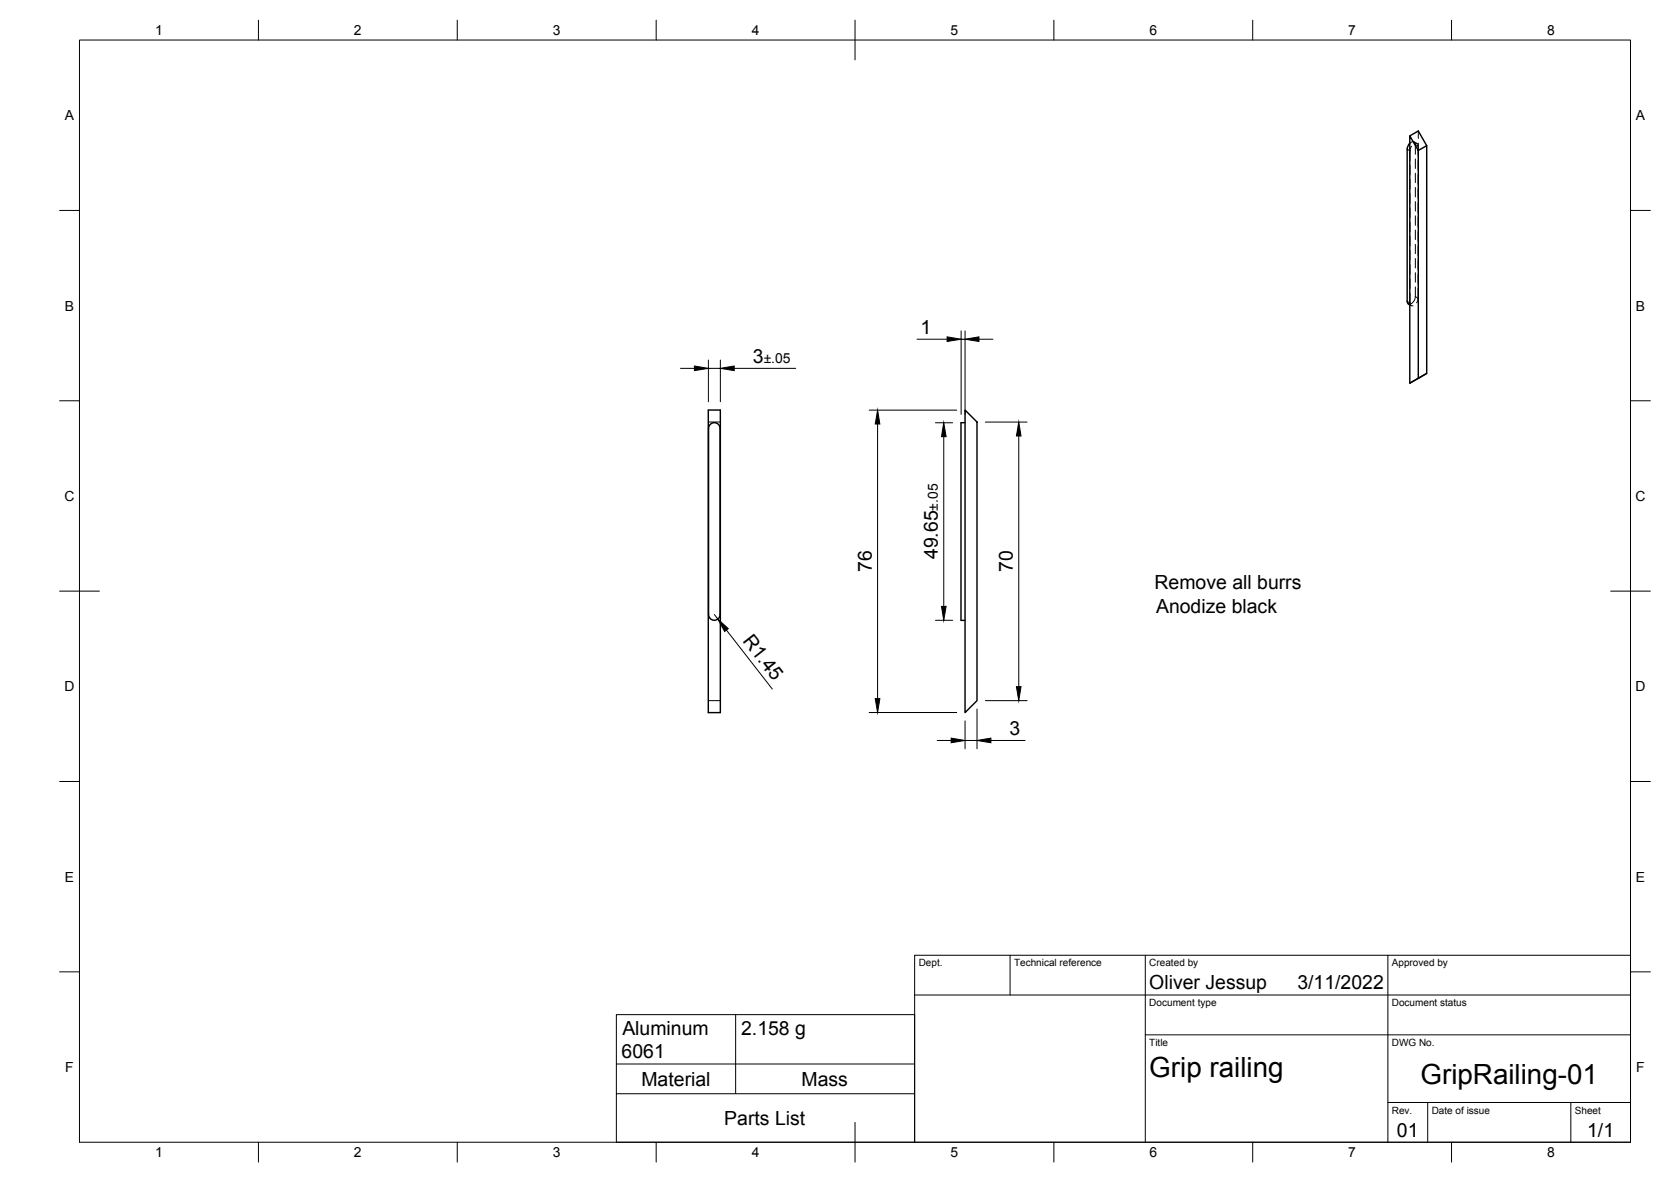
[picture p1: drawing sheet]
<svg xmlns="http://www.w3.org/2000/svg" width="420mm" height="297mm" viewBox="0 0 420 297" stroke-linecap="round" stroke-linejoin="round" font-family="sans-serif">
<!-- layer: Visible -->
<path d="M354.5 34.1l2.1-1.2 2.1 3.7v57.2l-2.1 1.3M354.5 34.1l2.1 3.7v57.3l-2.1 1.2zM354.5 36l-.5 .7-.2 .8v38.2M358.7 36.6l-2.1 1.2M353.8 75.7l.3 .7M354.1 76.4l.4 .2M358.7 93.8l-4.2 2.5M178.1 103h3v76.1h-3zM178.4 106.8a1.45 1.45 0 0 1 1.7-.5 1.45 1.45 0 0 1 1 1.4v46.7a1.45 1.45 0 0 1-1.5 1.5 1.45 1.45 0 0 1-1.4-1.5v-46.7zM242.7 106.2h-1.1v49.7h1.1M242.7 103l3 3.1v70l-3 3z" fill="none" stroke="#000" stroke-width=".36"/>
<!-- layer: Hidden -->
<g fill="none" stroke="#000" stroke-width=".25">
<path d="M354.5 36a.73 .73 0 0 1 .8-.4 .73 .73 0 0 1 .6 .7v2.5M354.9 36.8l-.4 .9v2.7M355.6 35.7l.7 .4M355.8 36l.5 .1 .2 .2 .1 2.9M355.9 39.9v2.4M356.6 32.9v1.9M356.6 36v1.8M354.5 41.5v2.4M354.5 45.1v2.4M354.5 48.7v2.4M354.5 52.3v2.3M354.5 55.8v2.4"/>
<path d="M354.5 59.4v2.4M355.9 43.5v2.4M355.9 47.1v2.4M355.9 50.7v2.4M355.9 54.2v2.4M355.9 57.8v2.4M356.6 40.4v2.3M356.6 43.9v2.4M356.6 47.5v2.4M356.6 51.1v2.4M356.6 54.7v2.3M356.6 58.2v2.4"/>
<path d="M354.5 76.6l.3 .2M354.5 73.7v2.4a.6 .6 0 0 0 .8 .7M354.5 63v2.3M354.5 66.6v2.3M354.5 70.1v2.4M355.9 72.1v2.4a1.76 1.76 0 0 1-1.8 1.9M355.9 61.4v2.4M355.9 65v2.3M355.9 68.5v2.4M356.6 72.5v2.7l-.4 .9M356.6 61.8v2.4M356.6 65.4v2.3"/>
<path d="M356.6 68.9v2.4M356.6 95.1h.1M178.1 106.1h3M178.1 176.1h3"/>
</g>
<!-- layer: Hidden Narrow -->
<path d="M354.5 37.9h.1M355.9 36.3l.7 .4M354.5 76.1h.1M355.9 74.5l.7 .5" fill="none" stroke="#000" stroke-width=".25"/>
<!-- layer: Visible Narrow -->
<path d="M353.8 37.5l.7 .4M353.8 75.7l.7 .4" fill="none" stroke="#000" stroke-width=".25"/>
<!-- layer: BORDER -->
<g fill="none" stroke="#000" stroke-width=".25">
<path d="M20 10.1h390v276.9h-390zM65 5.1v5M115 5.1v5M165 5.1v5M215 5.1v10M265 5.1v5M315 5.1v5M365 5.1v5M15 52.9h5M410 52.9h5M15 100.7h5M410 100.7h5"/>
<path d="M15 148.6h10M405 148.6h10M15 196.4h5M410 196.4h5M15 244.2h5M410 244.2h5M65 287v5M115 287v5M165 287v5M215 282.1v9.9M265 287v5M315 287v5"/>
<path d="M365 287v5"/>
</g>
<!-- layer: TITLEBLOCK -->
<path d="M230 240.1h180v46.9h-180zM230 250h180M254 240.1v9.9M288 240.1v46.9M349 240.1v46.9M288 260.1h122M349 277.1h61M359 277.1v9.9M395 277.1v9.9" fill="none" stroke="#000" stroke-width=".25"/>
<!-- layer: FD_Dimensions -->
<g fill="none" stroke="#000" stroke-width=".25">
<path d="M171.1 92.6h3.5M178.1 90.5v10.5M178.1 92.6h3M181.1 90.5v10.5M184.6 92.6h15.5M230.6 85.2h7.5M241.7 83.1v21M241.7 85.2h1M242.7 83.1v21M246.1 85.2h3.6M218.5 103.1h22.1M220.7 106.6v69"/>
<path d="M235.2 106.2h4.3M237.3 109.7v42.7M247.8 106.1h10.5M256.2 109.6v63M179.6 154.4l.9 1.2M182.6 158.3l11.6 14.9M235.2 155.9h4.3M218.5 179.1h22.1M245.7 178.2v10M247.8 176.1h10.5M235.6 186.1h3.6M242.7 181.2v7"/>
<path d="M242.7 186.1h3M249.2 186.1h8.5"/>
</g>
<g fill="#000" stroke="#000" stroke-width=".25">
<path d="M174.6 92l3.5 .6-3.5 .5zM181.1 92.6l3.5-.6v1.1zM238.1 84.7l3.6 .5-3.6 .6zM242.7 85.2l3.4-.5v1.1zM220.7 103.1l.5 3.5h-1.1zM237.3 106.2l.6 3.5h-1.2zM256.2 106.1l.5 3.5h-1.1zM180.5 155.6l2.6 2.4-.9 .7zM236.7 152.4h1.2l-.6 3.5zM220.1 175.6h1.1l-.5 3.5zM255.6 172.6h1.1l-.5 3.5zM239.2 185.5l3.5 .6-3.5 .6z"/>
<path d="M245.7 186.1l3.5-.6v1.2z"/>
</g>
<!-- layer: Parts Lists -->
<path d="M155 255h75v32h-75zM185 255v19.9M155 274.9h75M155 267.4h75" fill="none" stroke="#000" stroke-width=".25"/>
<g font-size="7">
<text x="289" y="270.6">Grip railing</text>
<text x="357.2" y="272.3">GripRailing-01</text>
</g>
<g font-size="4.9">
<text x="231.4" y="83.8">1</text>
<text x="189.3" y="91.1">3</text>
<text x="219.2" y="143.8" transform="rotate(-90 219.2 143.8)">76</text>
<text x="235.8" y="140.5" transform="rotate(-90 235.8 140.5)">49.65</text>
<text x="254.7" y="143.8" transform="rotate(-90 254.7 143.8)">70</text>
<text x="290.3" y="148.1">Remove all burrs</text>
<text x="290.7" y="154">Anodize black</text>
<text x="186.6" y="161" transform="rotate(52 186.6 161)">R1.45</text>
<text x="253.9" y="184.6">3</text>
<text x="289" y="248.5">Oliver Jessup</text>
<text x="326.2" y="248.5">3/11/2022</text>
<text x="156.5" y="260">Aluminum</text>
<text x="186.4" y="260">2.158 g</text>
<text x="156.3" y="265.8">6061</text>
<text x="161.3" y="272.8">Material</text>
<text x="201.5" y="272.8">Mass</text>
<text x="182.1" y="282.7">Parts List</text>
<text x="351.3" y="285.7">01</text>
<text x="399.1" y="285.7">1/1</text>
</g>
<g font-size="3.5">
<text x="39" y="8.8">1</text>
<text x="89" y="8.8">2</text>
<text x="139" y="8.8">3</text>
<text x="189" y="8.8">4</text>
<text x="239" y="8.8">5</text>
<text x="289" y="8.8">6</text>
<text x="339" y="8.8">7</text>
<text x="389" y="8.8">8</text>
<text x="16.3" y="30.2">A</text>
<text x="411.3" y="30.2">A</text>
<text x="16.3" y="78">B</text>
<text x="411.3" y="78">B</text>
<text x="192" y="91.1">±.05</text>
<text x="16.2" y="125.9">C</text>
<text x="411.2" y="125.9">C</text>
<text x="235.8" y="128.3" transform="rotate(-90 235.8 128.3)">±.05</text>
<text x="16.2" y="173.7">D</text>
<text x="411.2" y="173.7">D</text>
<text x="16.3" y="221.6">E</text>
<text x="411.3" y="221.6">E</text>
<text x="16.4" y="269.4">F</text>
<text x="411.4" y="269.4">F</text>
<text x="39" y="290.8">1</text>
<text x="89" y="290.8">2</text>
<text x="139" y="290.8">3</text>
<text x="189" y="290.8">4</text>
<text x="239" y="290.8">5</text>
<text x="289" y="290.8">6</text>
<text x="339" y="290.8">7</text>
<text x="389" y="290.8">8</text>
</g>
<g font-size="2.5">
<text x="231" y="242.9">Dept.</text>
<text x="255" y="242.9">Technical reference</text>
<text x="289" y="242.9">Created by</text>
<text x="350" y="242.9">Approved by</text>
<text x="289" y="252.8">Document type</text>
<text x="350" y="252.8">Document status</text>
<text x="289" y="262.9">Title</text>
<text x="350" y="262.9">DWG No.</text>
<text x="350" y="279.9">Rev.</text>
<text x="360" y="279.9">Date of issue</text>
<text x="396" y="279.9">Sheet</text>
</g>
</svg>
